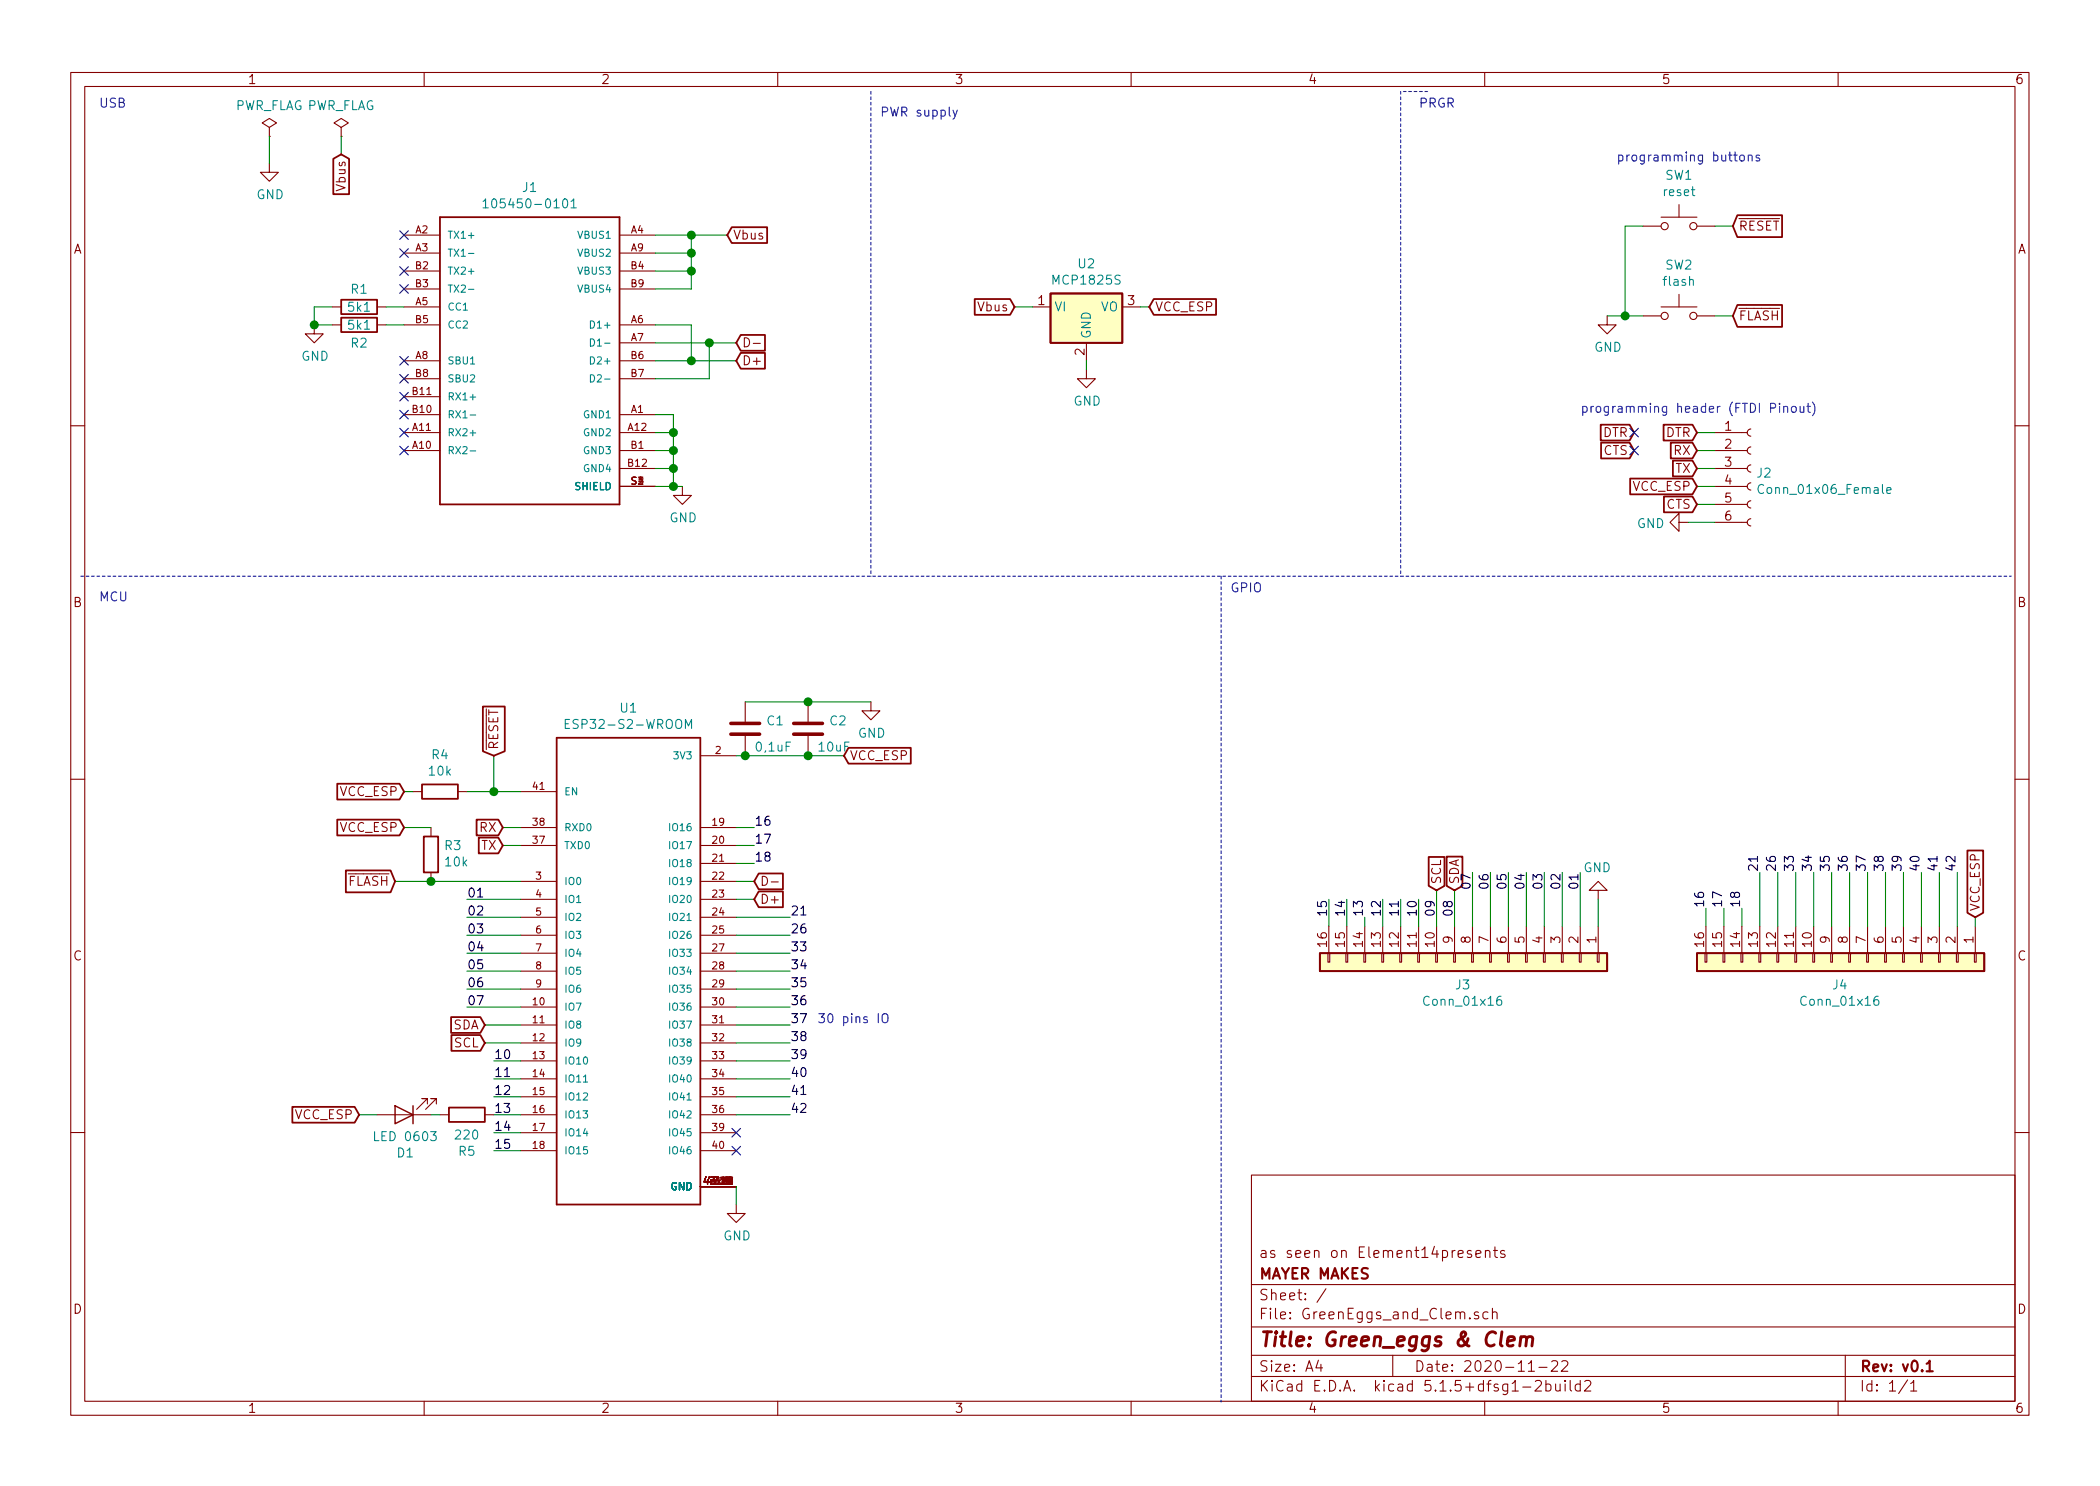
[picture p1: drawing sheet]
EESchema Schematic File Version 4
EELAYER 30 0
EELAYER END
$Descr A4 11693 8268
encoding utf-8
Sheet 1 1
Title "Green_eggs & Clem"
Date "2020-11-22"
Rev "v0.1"
Comp "MAYER MAKES "
Comment1 "as seen on Element14presents"
Comment2 ""
Comment3 ""
Comment4 ""
$EndDescr
$Comp
L ESP32-S2-WROOM:ESP32-S2-WROOM U1
U 1 1
P 3500 5400
F 0 "U1" H 3500 6867 50  0000 C CNN
F 1 "ESP32-S2-WROOM" H 3500 6776 50  0000 C CNN
F 2 "ESP32S2:XCVR_ESP32-S2-WROOM" H 3500 5400 50  0001 L BNN
F 3 "V1.0" H 3500 5400 50  0001 L BNN
F 4 "3.45mm" H 3500 5400 50  0001 L BNN "Feld4"
F 5 "Manufacturer Recommendations" H 3500 5400 50  0001 L BNN "Feld5"
F 6 "Espressif Systems" H 3500 5400 50  0001 L BNN "Feld6"
	1    3500 5400
	1    0    0    -1  
$EndComp
$Comp
L 105450-0101:105450-0101 J1
U 1 1
P 2950 2000
F 0 "J1" H 2950 2967 50  0000 C CNN
F 1 "105450-0101" H 2950 2876 50  0000 C CNN
F 2 "Molex_USB-C:MOLEX_105450-0101" H 2950 2000 50  0001 L BNN
F 3 "105450-0101" H 2950 2000 50  0001 L BNN
F 4 "1.71 USD" H 2950 2000 50  0001 L BNN "Feld4"
F 5 "Molex" H 2950 2000 50  0001 L BNN "Feld5"
F 6 "None" H 2950 2000 50  0001 L BNN "Feld6"
F 7 "USB Shielded I/O Receptacle; Type C; Right Angle; Surface Mount; Gold over Nickel" H 2950 2000 50  0001 L BNN "Feld7"
F 8 "Good" H 2950 2000 50  0001 L BNN "Feld8"
	1    2950 2000
	1    0    0    -1  
$EndComp
$Comp
L Regulator_Linear:MCP1825S U2
U 1 1
P 6050 1700
F 0 "U2" H 6050 1942 50  0000 C CNN
F 1 "MCP1825S" H 6050 1851 50  0000 C CNN
F 2 "Package_TO_SOT_SMD:SOT-223-3_TabPin2" H 5950 1850 50  0001 C CNN
F 3 "http://ww1.microchip.com/downloads/en/devicedoc/22056b.pdf" H 6050 1950 50  0001 C CNN
	1    6050 1700
	1    0    0    -1  
$EndComp
$Comp
L Switch:SW_Push SW1
U 1 1
P 9350 1250
F 0 "SW1" H 9350 1535 50  0000 C CNN
F 1 "reset" H 9350 1444 50  0000 C CNN
F 2 "Button_Switch_THT:SW_PUSH_6mm" H 9350 1450 50  0001 C CNN
F 3 "~" H 9350 1450 50  0001 C CNN
	1    9350 1250
	1    0    0    -1  
$EndComp
$Comp
L Switch:SW_Push SW2
U 1 1
P 9350 1750
F 0 "SW2" H 9350 2035 50  0000 C CNN
F 1 "flash" H 9350 1944 50  0000 C CNN
F 2 "Button_Switch_THT:SW_PUSH_6mm" H 9350 1950 50  0001 C CNN
F 3 "~" H 9350 1950 50  0001 C CNN
	1    9350 1750
	1    0    0    -1  
$EndComp
$Comp
L Device:LED D1
U 1 1
P 2250 6200
F 0 "D1" H 2243 6416 50  0000 C CNN
F 1 "LED 0603" H 2243 6325 50  0000 C CNN
F 2 "LED_SMD:LED_0603_1608Metric_Pad1.05x0.95mm_HandSolder" H 2250 6200 50  0001 C CNN
F 3 "~" H 2250 6200 50  0001 C CNN
	1    2250 6200
	-1   0    0    1   
$EndComp
$Comp
L Device:R R5
U 1 1
P 2600 6200
F 0 "R5" V 2393 6200 50  0000 C CNN
F 1 "220" V 2484 6200 50  0000 C CNN
F 2 "Resistor_SMD:R_0603_1608Metric_Pad1.05x0.95mm_HandSolder" V 2530 6200 50  0001 C CNN
F 3 "~" H 2600 6200 50  0001 C CNN
	1    2600 6200
	0    -1   -1   0   
$EndComp
NoConn ~ 4100 6300
NoConn ~ 4100 6400
Text GLabel 4700 4200 2    50   Input ~ 0
VCC_ESP
Wire Wire Line
	4100 4200 4150 4200
Text GLabel 6400 1700 2    50   Input ~ 0
VCC_ESP
Wire Wire Line
	6350 1700 6400 1700
$Comp
L power:GND #PWR04
U 1 1
P 6050 2050
F 0 "#PWR04" H 6050 1800 50  0001 C CNN
F 1 "GND" H 6055 1877 50  0000 C CNN
F 2 "" H 6050 2050 50  0001 C CNN
F 3 "" H 6050 2050 50  0001 C CNN
	1    6050 2050
	1    0    0    -1  
$EndComp
Wire Wire Line
	6050 2000 6050 2050
$Comp
L power:GND #PWR03
U 1 1
P 4100 6700
F 0 "#PWR03" H 4100 6450 50  0001 C CNN
F 1 "GND" H 4105 6527 50  0000 C CNN
F 2 "" H 4100 6700 50  0001 C CNN
F 3 "" H 4100 6700 50  0001 C CNN
	1    4100 6700
	1    0    0    -1  
$EndComp
Wire Wire Line
	4100 6600 4100 6700
Text GLabel 2250 4400 0    50   Input ~ 0
VCC_ESP
$Comp
L Device:C C1
U 1 1
P 4150 4050
F 0 "C1" H 4265 4096 50  0000 L CNN
F 1 "0,1uF" H 4200 3950 50  0000 L CNN
F 2 "Capacitor_SMD:C_0603_1608Metric_Pad1.05x0.95mm_HandSolder" H 4188 3900 50  0001 C CNN
F 3 "~" H 4150 4050 50  0001 C CNN
	1    4150 4050
	1    0    0    -1  
$EndComp
Connection ~ 4150 4200
Wire Wire Line
	4150 4200 4500 4200
$Comp
L Device:C C2
U 1 1
P 4500 4050
F 0 "C2" H 4615 4096 50  0000 L CNN
F 1 "10uF" H 4550 3950 50  0000 L CNN
F 2 "Capacitor_SMD:C_0603_1608Metric_Pad1.05x0.95mm_HandSolder" H 4538 3900 50  0001 C CNN
F 3 "~" H 4500 4050 50  0001 C CNN
	1    4500 4050
	1    0    0    -1  
$EndComp
Connection ~ 4500 4200
Wire Wire Line
	4500 4200 4700 4200
Wire Wire Line
	4150 3900 4500 3900
$Comp
L power:GND #PWR05
U 1 1
P 4850 3900
F 0 "#PWR05" H 4850 3650 50  0001 C CNN
F 1 "GND" H 4855 3727 50  0000 C CNN
F 2 "" H 4850 3900 50  0001 C CNN
F 3 "" H 4850 3900 50  0001 C CNN
	1    4850 3900
	1    0    0    -1  
$EndComp
Wire Wire Line
	4500 3900 4850 3900
Connection ~ 4500 3900
Text GLabel 2800 4600 0    50   Input ~ 0
RX
Text GLabel 2800 4700 0    50   Input ~ 0
TX
Wire Wire Line
	2800 4600 2900 4600
Wire Wire Line
	2800 4700 2900 4700
Text GLabel 4200 4900 2    50   Input ~ 0
D-
Text GLabel 4200 5000 2    50   Input ~ 0
D+
Wire Wire Line
	4100 4900 4200 4900
Wire Wire Line
	4100 5000 4200 5000
Text GLabel 2700 5700 0    50   Input ~ 0
SDA
Text GLabel 2700 5800 0    50   Input ~ 0
SCL
Wire Wire Line
	2700 5700 2900 5700
Wire Wire Line
	2700 5800 2900 5800
Text GLabel 2200 4900 0    50   Input ~ 0
~FLASH
$Comp
L Device:R R4
U 1 1
P 2450 4400
F 0 "R4" V 2243 4400 50  0000 C CNN
F 1 "10k" V 2334 4400 50  0000 C CNN
F 2 "Resistor_SMD:R_0603_1608Metric_Pad1.05x0.95mm_HandSolder" V 2380 4400 50  0001 C CNN
F 3 "~" H 2450 4400 50  0001 C CNN
	1    2450 4400
	0    1    1    0   
$EndComp
Wire Wire Line
	2250 4400 2300 4400
Wire Wire Line
	2600 4400 2750 4400
Text GLabel 2750 4200 1    50   Input ~ 0
~RESET
Wire Wire Line
	2750 4200 2750 4400
Connection ~ 2750 4400
Wire Wire Line
	2750 4400 2900 4400
Text GLabel 9650 1250 2    50   Input ~ 0
~RESET
Text GLabel 9650 1750 2    50   Input ~ 0
~FLASH
Text GLabel 4100 1900 2    50   Input ~ 0
D-
Text GLabel 4100 2000 2    50   Input ~ 0
D+
Wire Wire Line
	3650 1800 3850 1800
Wire Wire Line
	3850 1800 3850 2000
Wire Wire Line
	3850 2000 4100 2000
Wire Wire Line
	3850 2000 3650 2000
Connection ~ 3850 2000
Wire Wire Line
	3950 1900 3950 2100
Wire Wire Line
	3950 2100 3650 2100
Wire Wire Line
	3950 1900 4100 1900
Wire Wire Line
	3650 1900 3950 1900
Connection ~ 3950 1900
$Comp
L power:GND #PWR02
U 1 1
P 3800 2700
F 0 "#PWR02" H 3800 2450 50  0001 C CNN
F 1 "GND" H 3805 2527 50  0000 C CNN
F 2 "" H 3800 2700 50  0001 C CNN
F 3 "" H 3800 2700 50  0001 C CNN
	1    3800 2700
	1    0    0    -1  
$EndComp
Wire Wire Line
	3650 2700 3750 2700
Wire Wire Line
	3650 2300 3750 2300
Wire Wire Line
	3750 2300 3750 2400
Connection ~ 3750 2700
Wire Wire Line
	3750 2700 3800 2700
Wire Wire Line
	3650 2400 3750 2400
Connection ~ 3750 2400
Wire Wire Line
	3750 2400 3750 2500
Wire Wire Line
	3650 2500 3750 2500
Connection ~ 3750 2500
Wire Wire Line
	3750 2500 3750 2600
Wire Wire Line
	3650 2600 3750 2600
Connection ~ 3750 2600
Wire Wire Line
	3750 2600 3750 2700
Text GLabel 4050 1300 2    50   Input ~ 0
Vbus
Wire Wire Line
	3650 1300 3850 1300
Wire Wire Line
	3650 1400 3850 1400
Wire Wire Line
	3850 1400 3850 1300
Connection ~ 3850 1300
Wire Wire Line
	3850 1300 4050 1300
Wire Wire Line
	3650 1500 3850 1500
Wire Wire Line
	3850 1500 3850 1400
Connection ~ 3850 1400
Wire Wire Line
	3650 1600 3850 1600
Wire Wire Line
	3850 1600 3850 1500
Connection ~ 3850 1500
Text GLabel 5650 1700 0    50   Input ~ 0
Vbus
Wire Wire Line
	5650 1700 5750 1700
NoConn ~ 2250 1300
NoConn ~ 2250 1400
NoConn ~ 2250 1500
NoConn ~ 2250 1600
NoConn ~ 2250 2000
NoConn ~ 2250 2100
NoConn ~ 2250 2200
NoConn ~ 2250 2300
NoConn ~ 2250 2400
NoConn ~ 2250 2500
$Comp
L Device:R R1
U 1 1
P 2000 1700
F 0 "R1" V 1900 1700 50  0000 C CNN
F 1 "5k1" V 2000 1700 50  0000 C CNN
F 2 "Resistor_SMD:R_0603_1608Metric_Pad1.05x0.95mm_HandSolder" V 1930 1700 50  0001 C CNN
F 3 "~" H 2000 1700 50  0001 C CNN
	1    2000 1700
	0    1    1    0   
$EndComp
$Comp
L Device:R R2
U 1 1
P 2000 1800
F 0 "R2" V 2100 1800 50  0000 C CNN
F 1 "5k1" V 2000 1800 50  0000 C CNN
F 2 "Resistor_SMD:R_0603_1608Metric_Pad1.05x0.95mm_HandSolder" V 1930 1800 50  0001 C CNN
F 3 "~" H 2000 1800 50  0001 C CNN
	1    2000 1800
	0    1    1    0   
$EndComp
Wire Wire Line
	2150 1700 2250 1700
Wire Wire Line
	2150 1800 2250 1800
$Comp
L power:GND #PWR01
U 1 1
P 1750 1800
F 0 "#PWR01" H 1750 1550 50  0001 C CNN
F 1 "GND" H 1755 1627 50  0000 C CNN
F 2 "" H 1750 1800 50  0001 C CNN
F 3 "" H 1750 1800 50  0001 C CNN
	1    1750 1800
	1    0    0    -1  
$EndComp
Wire Wire Line
	1750 1800 1850 1800
Wire Wire Line
	1850 1700 1750 1700
Wire Wire Line
	1750 1700 1750 1800
Connection ~ 1750 1800
Wire Wire Line
	9550 1250 9650 1250
Wire Wire Line
	9550 1750 9650 1750
$Comp
L power:GND #PWR06
U 1 1
P 8950 1750
F 0 "#PWR06" H 8950 1500 50  0001 C CNN
F 1 "GND" H 8955 1577 50  0000 C CNN
F 2 "" H 8950 1750 50  0001 C CNN
F 3 "" H 8950 1750 50  0001 C CNN
	1    8950 1750
	1    0    0    -1  
$EndComp
Wire Wire Line
	8950 1750 9050 1750
Wire Wire Line
	9150 1250 9050 1250
Wire Wire Line
	9050 1250 9050 1750
Connection ~ 9050 1750
Wire Wire Line
	9050 1750 9150 1750
$Comp
L Device:R R3
U 1 1
P 2400 4750
F 0 "R3" H 2330 4704 50  0000 R CNN
F 1 "10k" H 2330 4795 50  0000 R CNN
F 2 "Resistor_SMD:R_0603_1608Metric_Pad1.05x0.95mm_HandSolder" V 2330 4750 50  0001 C CNN
F 3 "~" H 2400 4750 50  0001 C CNN
	1    2400 4750
	-1   0    0    1   
$EndComp
Wire Wire Line
	2200 4900 2400 4900
Connection ~ 2400 4900
Wire Wire Line
	2400 4900 2900 4900
Text GLabel 2250 4600 0    50   Input ~ 0
VCC_ESP
Wire Wire Line
	2250 4600 2400 4600
Wire Wire Line
	2900 6200 2750 6200
Wire Wire Line
	2400 6200 2450 6200
Text GLabel 2000 6200 0    50   Input ~ 0
VCC_ESP
Wire Wire Line
	2000 6200 2100 6200
$Comp
L Connector:Conn_01x06_Female J2
U 1 1
P 9750 2600
F 0 "J2" H 9778 2576 50  0000 L CNN
F 1 "Conn_01x06_Female" H 9778 2485 50  0000 L CNN
F 2 "Connector_PinHeader_2.54mm:PinHeader_1x06_P2.54mm_Vertical" H 9750 2600 50  0001 C CNN
F 3 "~" H 9750 2600 50  0001 C CNN
	1    9750 2600
	1    0    0    -1  
$EndComp
Text GLabel 9450 2500 0    50   Input ~ 0
RX
Text GLabel 9450 2600 0    50   Input ~ 0
TX
Wire Wire Line
	9450 2500 9550 2500
Wire Wire Line
	9450 2600 9550 2600
Text GLabel 9450 2400 0    50   Input ~ 0
DTR
Text GLabel 9450 2800 0    50   Input ~ 0
CTS
Text GLabel 9450 2700 0    50   Input ~ 0
VCC_ESP
$Comp
L power:GND #PWR07
U 1 1
P 9400 2900
F 0 "#PWR07" H 9400 2650 50  0001 C CNN
F 1 "GND" V 9405 2772 50  0000 R CNN
F 2 "" H 9400 2900 50  0001 C CNN
F 3 "" H 9400 2900 50  0001 C CNN
	1    9400 2900
	0    1    1    0   
$EndComp
Wire Wire Line
	9400 2900 9550 2900
Wire Wire Line
	9450 2800 9550 2800
Wire Wire Line
	9450 2700 9550 2700
Wire Wire Line
	9450 2400 9550 2400
Text GLabel 9100 2400 0    50   Input ~ 0
DTR
Text GLabel 9100 2500 0    50   Input ~ 0
CTS
NoConn ~ 9100 2400
NoConn ~ 9100 2500
Text Notes 8800 2300 0    50   ~ 0
programming header (FTDI Pinout)
Text Notes 9000 900  0    50   ~ 0
programming buttons\n
Text Notes 4550 5700 0    50   ~ 0
30 pins IO\n
Text Label 2600 5000 0    50   ~ 0
01
Text Label 2600 5100 0    50   ~ 0
02
Text Label 2600 5200 0    50   ~ 0
03
Text Label 2600 5300 0    50   ~ 0
04
Text Label 2600 5400 0    50   ~ 0
05
Text Label 2600 5500 0    50   ~ 0
06
Text Label 2600 5600 0    50   ~ 0
07
Text Label 2750 5900 0    50   ~ 0
10
Text Label 2750 6000 0    50   ~ 0
11
Text Label 2750 6100 0    50   ~ 0
12
Text Label 2750 6300 0    50   ~ 0
14
Text Label 2750 6400 0    50   ~ 0
15
Text Label 4200 4600 0    50   ~ 0
16
Text Label 4200 4700 0    50   ~ 0
17
Text Label 4200 4800 0    50   ~ 0
18
Text Label 4400 5100 0    50   ~ 0
21
Text Label 4400 5200 0    50   ~ 0
26
Text Label 4400 5300 0    50   ~ 0
33
Text Label 4400 5400 0    50   ~ 0
34
Text Label 4400 5500 0    50   ~ 0
35
Text Label 4400 5600 0    50   ~ 0
36
Text Label 4400 5700 0    50   ~ 0
37
Text Label 4400 5800 0    50   ~ 0
38
Text Label 4400 5900 0    50   ~ 0
39
Text Label 4400 6000 0    50   ~ 0
40
Text Label 4400 6100 0    50   ~ 0
41
Text Label 4400 6200 0    50   ~ 0
42
Wire Wire Line
	2600 5000 2900 5000
Wire Wire Line
	2600 5100 2900 5100
Wire Wire Line
	2600 5200 2900 5200
Wire Wire Line
	2600 5300 2900 5300
Wire Wire Line
	2600 5400 2900 5400
Wire Wire Line
	2600 5500 2900 5500
Wire Wire Line
	2600 5600 2900 5600
Wire Wire Line
	2750 5900 2900 5900
Wire Wire Line
	2750 6000 2900 6000
Wire Wire Line
	2750 6100 2900 6100
Wire Wire Line
	2750 6300 2900 6300
Wire Wire Line
	2750 6400 2900 6400
Wire Wire Line
	4100 4600 4200 4600
Wire Wire Line
	4100 4700 4200 4700
Wire Wire Line
	4100 4800 4200 4800
Wire Wire Line
	4100 5100 4400 5100
Wire Wire Line
	4100 5200 4400 5200
Wire Wire Line
	4100 5300 4400 5300
Wire Wire Line
	4100 5400 4400 5400
Wire Wire Line
	4100 5500 4400 5500
Wire Wire Line
	4100 5600 4400 5600
Wire Wire Line
	4100 5700 4400 5700
Wire Wire Line
	4100 5800 4400 5800
Wire Wire Line
	4100 5900 4400 5900
Wire Wire Line
	4100 6000 4400 6000
Wire Wire Line
	4100 6100 4400 6100
Wire Wire Line
	4100 6200 4400 6200
Text GLabel 8100 4950 1    50   Input ~ 0
SDA
Text GLabel 8000 4950 1    50   Input ~ 0
SCL
Wire Wire Line
	8100 4950 8100 5150
Wire Wire Line
	8000 4950 8000 5150
Text Label 8800 4850 3    50   ~ 0
01
Text Label 8700 4850 3    50   ~ 0
02
Text Label 8600 4850 3    50   ~ 0
03
Text Label 8500 4850 3    50   ~ 0
04
Text Label 8400 4850 3    50   ~ 0
05
Text Label 8300 4850 3    50   ~ 0
06
Text Label 8200 4850 3    50   ~ 0
07
Text Label 7900 5000 3    50   ~ 0
10
Text Label 7800 5000 3    50   ~ 0
11
Text Label 7700 5000 3    50   ~ 0
12
Text Label 7500 5000 3    50   ~ 0
14
Text Label 7400 5000 3    50   ~ 0
15
Wire Wire Line
	8800 4850 8800 5150
Wire Wire Line
	8700 4850 8700 5150
Wire Wire Line
	8600 4850 8600 5150
Wire Wire Line
	8500 4850 8500 5150
Wire Wire Line
	8400 4850 8400 5150
Wire Wire Line
	8300 4850 8300 5150
Wire Wire Line
	8200 4850 8200 5150
Wire Wire Line
	7900 5000 7900 5150
Wire Wire Line
	7800 5000 7800 5150
Wire Wire Line
	7700 5000 7700 5150
Wire Wire Line
	7500 5000 7500 5150
Wire Wire Line
	7400 5000 7400 5150
Text Label 2750 6200 0    50   ~ 0
13
Text Label 7600 5100 1    50   ~ 0
13
Wire Wire Line
	7600 5150 7600 5100
Text Label 9500 5050 1    50   ~ 0
16
Text Label 9600 5050 1    50   ~ 0
17
Text Label 9700 5050 1    50   ~ 0
18
Text Label 9800 4850 1    50   ~ 0
21
Text Label 9900 4850 1    50   ~ 0
26
Text Label 10000 4850 1    50   ~ 0
33
Text Label 10100 4850 1    50   ~ 0
34
Text Label 10200 4850 1    50   ~ 0
35
Text Label 10300 4850 1    50   ~ 0
36
Text Label 10400 4850 1    50   ~ 0
37
Text Label 10500 4850 1    50   ~ 0
38
Text Label 10600 4850 1    50   ~ 0
39
Text Label 10700 4850 1    50   ~ 0
40
Text Label 10800 4850 1    50   ~ 0
41
Text Label 10900 4850 1    50   ~ 0
42
Wire Wire Line
	9500 5150 9500 5050
Wire Wire Line
	9600 5150 9600 5050
Wire Wire Line
	9700 5150 9700 5050
Wire Wire Line
	9800 5150 9800 4850
Wire Wire Line
	9900 5150 9900 4850
Wire Wire Line
	10000 5150 10000 4850
Wire Wire Line
	10100 5150 10100 4850
Wire Wire Line
	10200 5150 10200 4850
Wire Wire Line
	10300 5150 10300 4850
Wire Wire Line
	10400 5150 10400 4850
Wire Wire Line
	10500 5150 10500 4850
Wire Wire Line
	10600 5150 10600 4850
Wire Wire Line
	10700 5150 10700 4850
Wire Wire Line
	10800 5150 10800 4850
Wire Wire Line
	10900 5150 10900 4850
Text Label 8000 5000 3    50   ~ 0
09
Text Label 8100 5000 3    50   ~ 0
08
$Comp
L power:PWR_FLAG #FLG0101
U 1 1
P 1900 750
F 0 "#FLG0101" H 1900 825 50  0001 C CNN
F 1 "PWR_FLAG" H 1900 923 50  0000 C CNN
F 2 "" H 1900 750 50  0001 C CNN
F 3 "~" H 1900 750 50  0001 C CNN
	1    1900 750 
	1    0    0    -1  
$EndComp
Text GLabel 1900 850  3    50   Input ~ 0
Vbus
Wire Wire Line
	1900 750  1900 850 
Wire Notes Line
	450  3200 11200 3200
Wire Notes Line
	7950 500  7800 500 
Wire Notes Line
	7800 500  7800 3200
Wire Notes Line
	4850 500  4850 3200
Wire Notes Line
	6800 3200 6800 7800
Text Notes 7900 600  0    50   ~ 0
PRGR
Text Notes 4900 650  0    50   ~ 0
PWR supply\n
Text Notes 550  600  0    50   ~ 0
USB\n
Text Notes 550  3350 0    50   ~ 0
MCU\n
Text Notes 6850 3300 0    50   ~ 0
GPIO\n
$Comp
L Connector_Generic:Conn_01x16 J3
U 1 1
P 8200 5350
F 0 "J3" V 8325 5296 50  0000 C CNN
F 1 "Conn_01x16" V 8416 5296 50  0000 C CNN
F 2 "Connector_PinHeader_2.54mm:PinHeader_1x16_P2.54mm_Vertical" H 8200 5350 50  0001 C CNN
F 3 "~" H 8200 5350 50  0001 C CNN
	1    8200 5350
	0    1    1    0   
$EndComp
$Comp
L Connector_Generic:Conn_01x16 J4
U 1 1
P 10300 5350
F 0 "J4" V 10425 5296 50  0000 C CNN
F 1 "Conn_01x16" V 10516 5296 50  0000 C CNN
F 2 "Connector_PinHeader_2.54mm:PinHeader_1x16_P2.54mm_Vertical" H 10300 5350 50  0001 C CNN
F 3 "~" H 10300 5350 50  0001 C CNN
	1    10300 5350
	0    1    1    0   
$EndComp
$Comp
L power:GND #PWR08
U 1 1
P 8900 5000
F 0 "#PWR08" H 8900 4750 50  0001 C CNN
F 1 "GND" H 8905 4827 50  0000 C CNN
F 2 "" H 8900 5000 50  0001 C CNN
F 3 "" H 8900 5000 50  0001 C CNN
	1    8900 5000
	-1   0    0    1   
$EndComp
Wire Wire Line
	8900 5000 8900 5150
Text GLabel 11000 5100 1    50   Input ~ 0
VCC_ESP
Wire Wire Line
	11000 5100 11000 5150
$Comp
L power:GND #PWR0101
U 1 1
P 1500 900
F 0 "#PWR0101" H 1500 650 50  0001 C CNN
F 1 "GND" H 1505 727 50  0000 C CNN
F 2 "" H 1500 900 50  0001 C CNN
F 3 "" H 1500 900 50  0001 C CNN
	1    1500 900 
	1    0    0    -1  
$EndComp
$Comp
L power:PWR_FLAG #FLG0102
U 1 1
P 1500 750
F 0 "#FLG0102" H 1500 825 50  0001 C CNN
F 1 "PWR_FLAG" H 1500 923 50  0000 C CNN
F 2 "" H 1500 750 50  0001 C CNN
F 3 "~" H 1500 750 50  0001 C CNN
	1    1500 750 
	1    0    0    -1  
$EndComp
Wire Wire Line
	1500 750  1500 900 
$EndSCHEMATC
